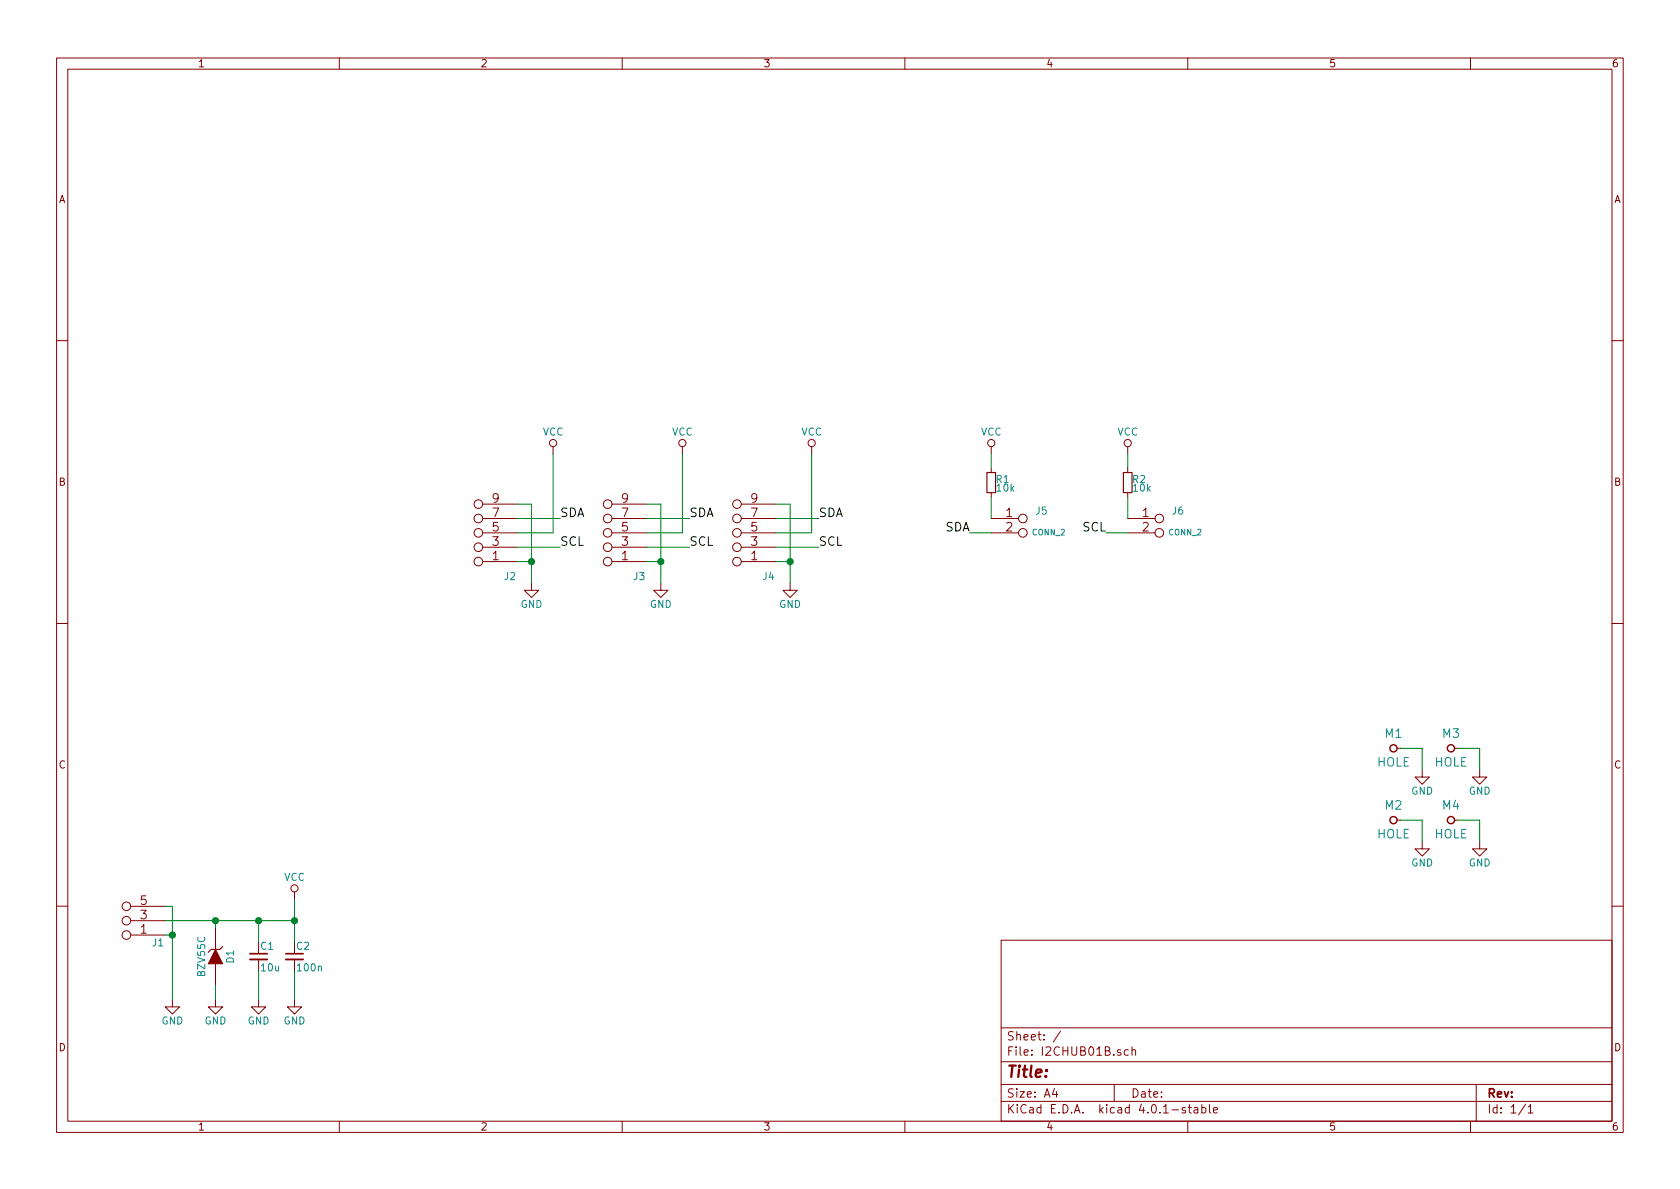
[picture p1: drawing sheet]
EESchema Schematic File Version 2
LIBS:power
LIBS:device
LIBS:transistors
LIBS:conn
LIBS:linear
LIBS:regul
LIBS:74xx
LIBS:cmos4000
LIBS:adc-dac
LIBS:memory
LIBS:xilinx
LIBS:microcontrollers
LIBS:dsp
LIBS:microchip
LIBS:analog_switches
LIBS:motorola
LIBS:texas
LIBS:intel
LIBS:audio
LIBS:interface
LIBS:digital-audio
LIBS:philips
LIBS:display
LIBS:cypress
LIBS:siliconi
LIBS:opto
LIBS:atmel
LIBS:contrib
LIBS:valves
LIBS:MLAB_BATERY
LIBS:MLAB_CONNECTORS
LIBS:MLAB_D
LIBS:MLAB_HEADER
LIBS:MLAB_IO
LIBS:MLAB_Jumpers
LIBS:MLAB_MECHANICAL
LIBS:MLAB_SW
LIBS:MLAB_T
LIBS:MLAB_U
LIBS:I2CHUB01B-cache
EELAYER 25 0
EELAYER END
$Descr A4 11693 8268
encoding utf-8
Sheet 1 1
Title ""
Date ""
Rev ""
Comp ""
Comment1 ""
Comment2 ""
Comment3 ""
Comment4 ""
$EndDescr
$Comp
L D_ZENER D1
U 1 1
P 1500 6650
F 0 "D1" H 1500 6750 50  0000 C CNN
F 1 "BZV55C" H 1500 6550 50  0000 C CNN
F 2 "Mlab_D:Diode-MiniMELF_Standard" H 1500 6650 60  0001 C CNN
F 3 "" H 1500 6650 60  0000 C CNN
	1    1500 6650
	0    1    1    0   
$EndComp
$Comp
L JUMP_3X2 J1
U 1 1
P 750 6350
F 0 "J1" H 400 6550 50  0000 C CNN
F 1 "JUMP_3X2" V 750 6400 40  0001 C CNN
F 2 "Mlab_Pin_Headers:Straight_2x03" H 750 6350 60  0001 C CNN
F 3 "" H 750 6350 60  0000 C CNN
	1    750  6350
	-1   0    0    1   
$EndComp
$Comp
L C_Small C1
U 1 1
P 1800 6650
F 0 "C1" H 1810 6720 50  0000 L CNN
F 1 "10u" H 1810 6570 50  0000 L CNN
F 2 "Mlab_R:SMD-0805" H 1800 6650 50  0001 C CNN
F 3 "" H 1800 6650 50  0000 C CNN
	1    1800 6650
	1    0    0    -1  
$EndComp
$Comp
L C_Small C2
U 1 1
P 2050 6650
F 0 "C2" H 2060 6720 50  0000 L CNN
F 1 "100n" H 2060 6570 50  0000 L CNN
F 2 "Mlab_R:SMD-0805" H 2050 6650 50  0001 C CNN
F 3 "" H 2050 6650 50  0000 C CNN
	1    2050 6650
	1    0    0    -1  
$EndComp
$Comp
L VCC #PWR01
U 1 1
P 2050 6250
F 0 "#PWR01" H 2050 6100 50  0001 C CNN
F 1 "VCC" H 2050 6400 50  0000 C CNN
F 2 "" H 2050 6250 50  0000 C CNN
F 3 "" H 2050 6250 50  0000 C CNN
	1    2050 6250
	1    0    0    -1  
$EndComp
$Comp
L GND #PWR02
U 1 1
P 1200 6950
F 0 "#PWR02" H 1200 6700 50  0001 C CNN
F 1 "GND" H 1200 6800 50  0000 C CNN
F 2 "" H 1200 6950 50  0000 C CNN
F 3 "" H 1200 6950 50  0000 C CNN
	1    1200 6950
	1    0    0    -1  
$EndComp
$Comp
L JUMP_5X2 J2
U 1 1
P 3200 3750
F 0 "J2" H 2850 4000 50  0000 C CNN
F 1 "JUMP_5X2" V 3150 3700 40  0001 C CNN
F 2 "Mlab_Pin_Headers:Straight_2x05" H 3200 3750 60  0001 C CNN
F 3 "" H 3200 3750 60  0000 C CNN
	1    3200 3750
	-1   0    0    1   
$EndComp
$Comp
L VCC #PWR03
U 1 1
P 3850 3150
F 0 "#PWR03" H 3850 3000 50  0001 C CNN
F 1 "VCC" H 3850 3300 50  0000 C CNN
F 2 "" H 3850 3150 50  0000 C CNN
F 3 "" H 3850 3150 50  0000 C CNN
	1    3850 3150
	1    0    0    -1  
$EndComp
$Comp
L GND #PWR04
U 1 1
P 3700 4050
F 0 "#PWR04" H 3700 3800 50  0001 C CNN
F 1 "GND" H 3700 3900 50  0000 C CNN
F 2 "" H 3700 4050 50  0000 C CNN
F 3 "" H 3700 4050 50  0000 C CNN
	1    3700 4050
	1    0    0    -1  
$EndComp
Wire Wire Line
	3600 3500 3700 3500
Wire Wire Line
	3700 3500 3700 4050
Wire Wire Line
	3600 3900 3700 3900
Connection ~ 3700 3900
Wire Wire Line
	3600 3700 3850 3700
Wire Wire Line
	3850 3700 3850 3150
Wire Wire Line
	3600 3600 3900 3600
Wire Wire Line
	3600 3800 3900 3800
Text Label 3900 3600 0    60   ~ 0
SDA
Text Label 3900 3800 0    60   ~ 0
SCL
$Comp
L JUMP_5X2 J3
U 1 1
P 4100 3750
F 0 "J3" H 3750 4000 50  0000 C CNN
F 1 "JUMP_5X2" V 4050 3700 40  0001 C CNN
F 2 "Mlab_Pin_Headers:Straight_2x05" H 4100 3750 60  0001 C CNN
F 3 "" H 4100 3750 60  0000 C CNN
	1    4100 3750
	-1   0    0    1   
$EndComp
$Comp
L VCC #PWR05
U 1 1
P 4750 3150
F 0 "#PWR05" H 4750 3000 50  0001 C CNN
F 1 "VCC" H 4750 3300 50  0000 C CNN
F 2 "" H 4750 3150 50  0000 C CNN
F 3 "" H 4750 3150 50  0000 C CNN
	1    4750 3150
	1    0    0    -1  
$EndComp
$Comp
L GND #PWR06
U 1 1
P 4600 4050
F 0 "#PWR06" H 4600 3800 50  0001 C CNN
F 1 "GND" H 4600 3900 50  0000 C CNN
F 2 "" H 4600 4050 50  0000 C CNN
F 3 "" H 4600 4050 50  0000 C CNN
	1    4600 4050
	1    0    0    -1  
$EndComp
Wire Wire Line
	4500 3500 4600 3500
Wire Wire Line
	4600 3500 4600 4050
Wire Wire Line
	4500 3900 4600 3900
Connection ~ 4600 3900
Wire Wire Line
	4500 3700 4750 3700
Wire Wire Line
	4750 3700 4750 3150
Wire Wire Line
	4500 3600 4800 3600
Wire Wire Line
	4500 3800 4800 3800
Text Label 4800 3600 0    60   ~ 0
SDA
Text Label 4800 3800 0    60   ~ 0
SCL
$Comp
L JUMP_5X2 J4
U 1 1
P 5000 3750
F 0 "J4" H 4650 4000 50  0000 C CNN
F 1 "JUMP_5X2" V 4950 3700 40  0001 C CNN
F 2 "Mlab_Pin_Headers:Straight_2x05" H 5000 3750 60  0001 C CNN
F 3 "" H 5000 3750 60  0000 C CNN
	1    5000 3750
	-1   0    0    1   
$EndComp
$Comp
L VCC #PWR07
U 1 1
P 5650 3150
F 0 "#PWR07" H 5650 3000 50  0001 C CNN
F 1 "VCC" H 5650 3300 50  0000 C CNN
F 2 "" H 5650 3150 50  0000 C CNN
F 3 "" H 5650 3150 50  0000 C CNN
	1    5650 3150
	1    0    0    -1  
$EndComp
$Comp
L GND #PWR08
U 1 1
P 5500 4050
F 0 "#PWR08" H 5500 3800 50  0001 C CNN
F 1 "GND" H 5500 3900 50  0000 C CNN
F 2 "" H 5500 4050 50  0000 C CNN
F 3 "" H 5500 4050 50  0000 C CNN
	1    5500 4050
	1    0    0    -1  
$EndComp
Wire Wire Line
	5400 3500 5500 3500
Wire Wire Line
	5500 3500 5500 4050
Wire Wire Line
	5400 3900 5500 3900
Connection ~ 5500 3900
Wire Wire Line
	5400 3700 5650 3700
Wire Wire Line
	5650 3700 5650 3150
Wire Wire Line
	5400 3600 5700 3600
Wire Wire Line
	5400 3800 5700 3800
Text Label 5700 3600 0    60   ~ 0
SDA
Text Label 5700 3800 0    60   ~ 0
SCL
$Comp
L CONN_2 J5
U 1 1
P 7200 3650
F 0 "J5" H 7250 3750 50  0000 C CNN
F 1 "CONN_2" H 7300 3600 40  0000 C CNN
F 2 "Mlab_Pin_Headers:Straight_1x02" H 7250 3600 60  0001 C CNN
F 3 "" H 7250 3600 60  0000 C CNN
	1    7200 3650
	1    0    0    -1  
$EndComp
$Comp
L R_Small R1
U 1 1
P 6900 3350
F 0 "R1" H 6930 3370 50  0000 L CNN
F 1 "10k" H 6930 3310 50  0000 L CNN
F 2 "Mlab_R:SMD-0805" H 6900 3350 50  0001 C CNN
F 3 "" H 6900 3350 50  0000 C CNN
	1    6900 3350
	1    0    0    -1  
$EndComp
Wire Wire Line
	6900 3700 6750 3700
Wire Wire Line
	6900 3600 6900 3450
$Comp
L VCC #PWR09
U 1 1
P 6900 3150
F 0 "#PWR09" H 6900 3000 50  0001 C CNN
F 1 "VCC" H 6900 3300 50  0000 C CNN
F 2 "" H 6900 3150 50  0000 C CNN
F 3 "" H 6900 3150 50  0000 C CNN
	1    6900 3150
	1    0    0    -1  
$EndComp
Wire Wire Line
	6900 3250 6900 3150
Text Label 6750 3700 2    60   ~ 0
SDA
$Comp
L CONN_2 J6
U 1 1
P 8150 3650
F 0 "J6" H 8200 3750 50  0000 C CNN
F 1 "CONN_2" H 8250 3600 40  0000 C CNN
F 2 "Mlab_Pin_Headers:Straight_1x02" H 8200 3600 60  0001 C CNN
F 3 "" H 8200 3600 60  0000 C CNN
	1    8150 3650
	1    0    0    -1  
$EndComp
$Comp
L R_Small R2
U 1 1
P 7850 3350
F 0 "R2" H 7880 3370 50  0000 L CNN
F 1 "10k" H 7880 3310 50  0000 L CNN
F 2 "Mlab_R:SMD-0805" H 7850 3350 50  0001 C CNN
F 3 "" H 7850 3350 50  0000 C CNN
	1    7850 3350
	1    0    0    -1  
$EndComp
Wire Wire Line
	7850 3700 7700 3700
Wire Wire Line
	7850 3600 7850 3450
$Comp
L VCC #PWR010
U 1 1
P 7850 3150
F 0 "#PWR010" H 7850 3000 50  0001 C CNN
F 1 "VCC" H 7850 3300 50  0000 C CNN
F 2 "" H 7850 3150 50  0000 C CNN
F 3 "" H 7850 3150 50  0000 C CNN
	1    7850 3150
	1    0    0    -1  
$EndComp
Wire Wire Line
	7850 3250 7850 3150
Text Label 7700 3700 2    60   ~ 0
SCL
Wire Wire Line
	1150 6300 1200 6300
Wire Wire Line
	1200 6300 1200 6950
Wire Wire Line
	1150 6500 1200 6500
Connection ~ 1200 6500
Wire Wire Line
	1150 6400 2050 6400
Wire Wire Line
	1500 6450 1500 6400
Connection ~ 1500 6400
Wire Wire Line
	2050 6250 2050 6550
Wire Wire Line
	1800 6550 1800 6400
Connection ~ 1800 6400
$Comp
L GND #PWR011
U 1 1
P 1500 6950
F 0 "#PWR011" H 1500 6700 50  0001 C CNN
F 1 "GND" H 1500 6800 50  0000 C CNN
F 2 "" H 1500 6950 50  0000 C CNN
F 3 "" H 1500 6950 50  0000 C CNN
	1    1500 6950
	1    0    0    -1  
$EndComp
$Comp
L GND #PWR012
U 1 1
P 1800 6950
F 0 "#PWR012" H 1800 6700 50  0001 C CNN
F 1 "GND" H 1800 6800 50  0000 C CNN
F 2 "" H 1800 6950 50  0000 C CNN
F 3 "" H 1800 6950 50  0000 C CNN
	1    1800 6950
	1    0    0    -1  
$EndComp
$Comp
L GND #PWR013
U 1 1
P 2050 6950
F 0 "#PWR013" H 2050 6700 50  0001 C CNN
F 1 "GND" H 2050 6800 50  0000 C CNN
F 2 "" H 2050 6950 50  0000 C CNN
F 3 "" H 2050 6950 50  0000 C CNN
	1    2050 6950
	1    0    0    -1  
$EndComp
Wire Wire Line
	2050 6950 2050 6750
Wire Wire Line
	1800 6950 1800 6750
Wire Wire Line
	1500 6950 1500 6850
Connection ~ 2050 6400
$Comp
L HOLE M1
U 1 1
P 9700 5200
F 0 "M1" H 9700 5300 60  0000 C CNN
F 1 "HOLE" H 9700 5100 60  0000 C CNN
F 2 "Mlab_Mechanical:MountingHole_3mm" H 9700 5200 60  0001 C CNN
F 3 "" H 9700 5200 60  0000 C CNN
	1    9700 5200
	1    0    0    -1  
$EndComp
$Comp
L GND #PWR014
U 1 1
P 9900 5350
F 0 "#PWR014" H 9900 5100 50  0001 C CNN
F 1 "GND" H 9900 5200 50  0000 C CNN
F 2 "" H 9900 5350 50  0000 C CNN
F 3 "" H 9900 5350 50  0000 C CNN
	1    9900 5350
	1    0    0    -1  
$EndComp
Wire Wire Line
	9750 5200 9900 5200
Wire Wire Line
	9900 5200 9900 5350
$Comp
L HOLE M3
U 1 1
P 10100 5200
F 0 "M3" H 10100 5300 60  0000 C CNN
F 1 "HOLE" H 10100 5100 60  0000 C CNN
F 2 "Mlab_Mechanical:MountingHole_3mm" H 10100 5200 60  0001 C CNN
F 3 "" H 10100 5200 60  0000 C CNN
	1    10100 5200
	1    0    0    -1  
$EndComp
$Comp
L GND #PWR015
U 1 1
P 10300 5350
F 0 "#PWR015" H 10300 5100 50  0001 C CNN
F 1 "GND" H 10300 5200 50  0000 C CNN
F 2 "" H 10300 5350 50  0000 C CNN
F 3 "" H 10300 5350 50  0000 C CNN
	1    10300 5350
	1    0    0    -1  
$EndComp
Wire Wire Line
	10150 5200 10300 5200
Wire Wire Line
	10300 5200 10300 5350
$Comp
L HOLE M2
U 1 1
P 9700 5700
F 0 "M2" H 9700 5800 60  0000 C CNN
F 1 "HOLE" H 9700 5600 60  0000 C CNN
F 2 "Mlab_Mechanical:MountingHole_3mm" H 9700 5700 60  0001 C CNN
F 3 "" H 9700 5700 60  0000 C CNN
	1    9700 5700
	1    0    0    -1  
$EndComp
$Comp
L GND #PWR016
U 1 1
P 9900 5850
F 0 "#PWR016" H 9900 5600 50  0001 C CNN
F 1 "GND" H 9900 5700 50  0000 C CNN
F 2 "" H 9900 5850 50  0000 C CNN
F 3 "" H 9900 5850 50  0000 C CNN
	1    9900 5850
	1    0    0    -1  
$EndComp
Wire Wire Line
	9750 5700 9900 5700
Wire Wire Line
	9900 5700 9900 5850
$Comp
L HOLE M4
U 1 1
P 10100 5700
F 0 "M4" H 10100 5800 60  0000 C CNN
F 1 "HOLE" H 10100 5600 60  0000 C CNN
F 2 "Mlab_Mechanical:MountingHole_3mm" H 10100 5700 60  0001 C CNN
F 3 "" H 10100 5700 60  0000 C CNN
	1    10100 5700
	1    0    0    -1  
$EndComp
$Comp
L GND #PWR017
U 1 1
P 10300 5850
F 0 "#PWR017" H 10300 5600 50  0001 C CNN
F 1 "GND" H 10300 5700 50  0000 C CNN
F 2 "" H 10300 5850 50  0000 C CNN
F 3 "" H 10300 5850 50  0000 C CNN
	1    10300 5850
	1    0    0    -1  
$EndComp
Wire Wire Line
	10150 5700 10300 5700
Wire Wire Line
	10300 5700 10300 5850
$EndSCHEMATC
